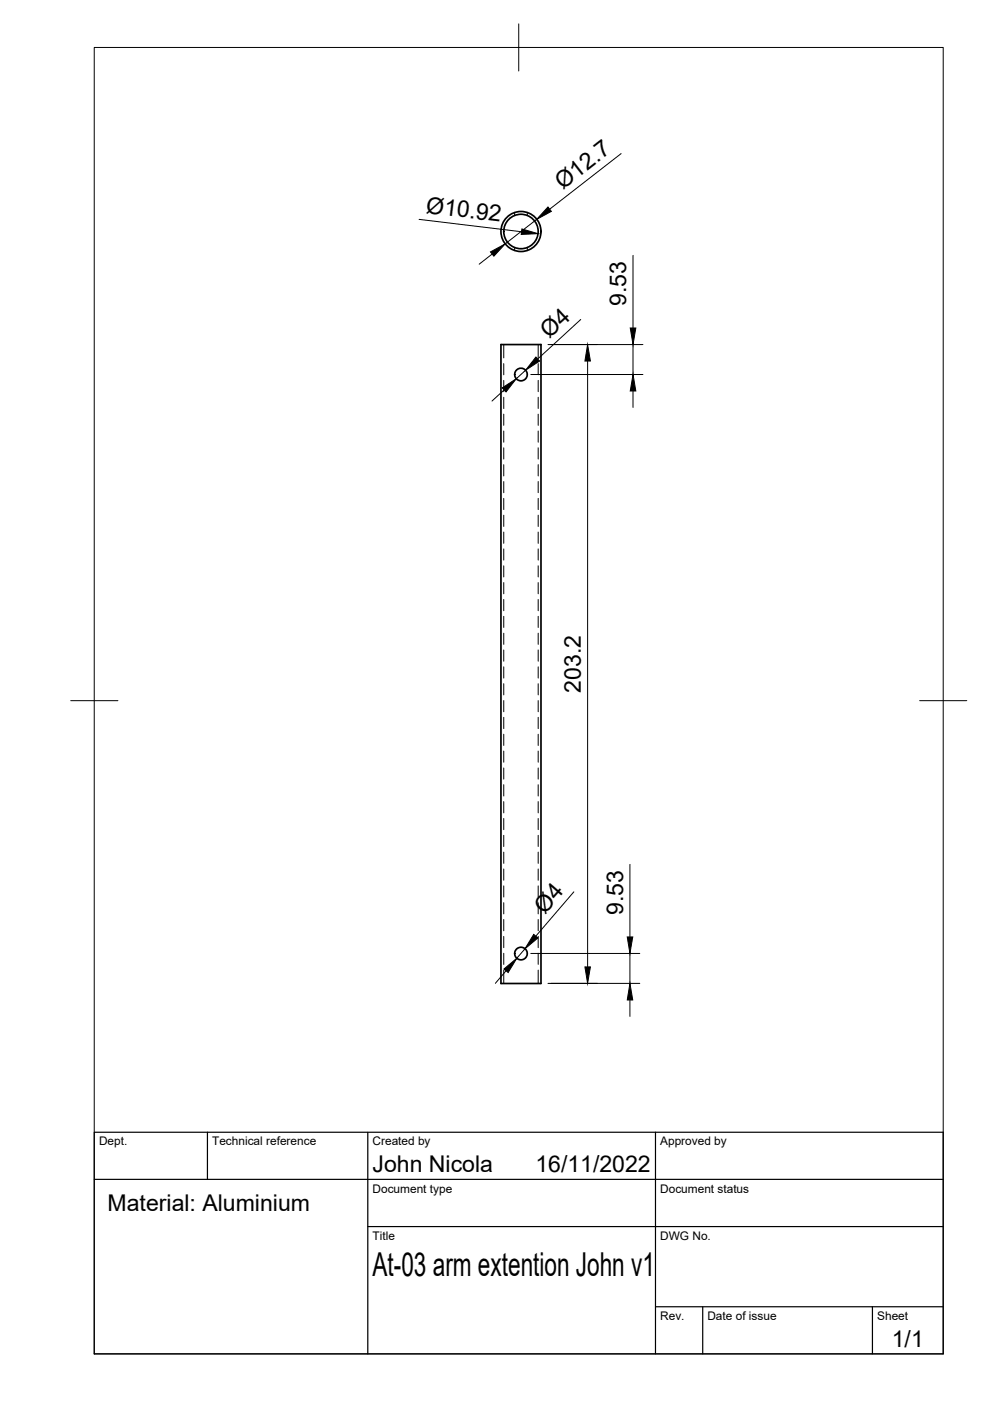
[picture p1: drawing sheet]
<svg xmlns="http://www.w3.org/2000/svg" width="210mm" height="297mm" viewBox="0 0 210 297" stroke-linecap="round" stroke-linejoin="round" font-family="sans-serif">
<!-- layer: Visible -->
<g fill="none" stroke="#000" stroke-width=".36">
<path d="M106.2 73.1h8.5v135.4h-8.5z"/>
<circle cx="110.5" cy="49.1" r="4.2"/>
<circle cx="110.5" cy="49.1" r="3.7"/>
<circle cx="110.4" cy="79.4" r="1.33"/>
<circle cx="110.4" cy="202.2" r="1.33"/>
</g>
<!-- layer: Hidden -->
<g fill="none" stroke="#000" stroke-width=".21">
<path d="M109.1 45.1v.6M109.1 52.5v.6M111.8 45.1v.6M111.8 52.5v.6M106.8 73.1v2.8M106.8 77.1v2.4M114.1 73.1v2.8M114.1 77.1v2.4M106.8 80.7v2.3M106.8 84.2v2.4M106.8 87.8v2.4M106.8 91.4v2.4"/>
<path d="M106.8 94.9v2.4M106.8 98.5v2.4M114.1 80.7v2.3M114.1 84.2v2.4M114.1 87.8v2.4M114.1 91.4v2.4M114.1 94.9v2.4M114.1 98.5v2.4M106.8 102.1v2.4M106.8 105.7v2.3M106.8 109.2v2.4M106.8 112.8v2.4"/>
<path d="M106.8 116.4v2.4M106.8 120v2.3M114.1 102.1v2.4M114.1 105.7v2.3M114.1 109.2v2.4M114.1 112.8v2.4M114.1 116.4v2.4M114.1 120v2.3M106.8 123.5v2.4M106.8 127.1v2.4M106.8 130.7v2.3M106.8 134.2v2.4"/>
<path d="M106.8 137.8v2.4M114.1 123.5v2.4M114.1 127.1v2.4M114.1 130.7v2.3M114.1 134.2v2.4M114.1 137.8v2.4M106.8 141.4v2.4M106.8 145v2.3M106.8 148.5v2.4M106.8 152.1v2.4M106.8 155.7v2.4M106.8 159.2v2.4"/>
<path d="M114.1 141.4v2.4M114.1 145v2.3M114.1 148.5v2.4M114.1 152.1v2.4M114.1 155.7v2.4M114.1 159.2v2.4M106.8 162.8v2.4M106.8 166.4v2.4M106.8 170v2.3M106.8 173.5v2.4M106.8 177.1v2.4M114.1 162.8v2.4"/>
<path d="M114.1 166.4v2.4M114.1 170v2.3M114.1 173.5v2.4M114.1 177.1v2.4M106.8 180.7v2.4M106.8 184.2v2.4M106.8 187.8v2.4M106.8 191.4v2.4M106.8 195v2.3M106.8 198.5v2.4M114.1 180.7v2.4M114.1 184.2v2.4"/>
<path d="M114.1 187.8v2.4M114.1 191.4v2.4M114.1 195v2.3M114.1 198.5v2.4M106.8 202.1v2.4M106.8 205.7v2.8M114.1 202.1v2.4M114.1 205.7v2.8"/>
</g>
<!-- layer: BORDER -->
<path d="M20 10.1h180v276.9h-180zM110 5.1v10M15 148.6h10M195 148.6h10" fill="none" stroke="#000" stroke-width=".21"/>
<!-- layer: TITLEBLOCK -->
<path d="M20 240.1h180v46.9h-180zM20 250h180M44 240.1v9.9M78 240.1v46.9M139 240.1v46.9M78 260.1h122M139 277.1h61M149 277.1v9.9M185 277.1v9.9" fill="none" stroke="#000" stroke-width=".25"/>
<!-- layer: FD_Dimensions -->
<g fill="none" stroke="#000" stroke-width=".21">
<path d="M131.7 32.6l-15.2 11.8M88.9 46.5l21.7 2.6M104.4 53.9l-2.8 2.1M113.8 46.5l-6.7 5.2M134.2 54.2v15.3M111.4 78.5l-1.9 1.8M112.5 79.4h23.8M116.2 73.1h20.1M123.1 67.7l-9.1 8.4M124.6 76.5v128.5M134.2 73.1v6.3M106.9 82.7l-2.6 2.3"/>
<path d="M134.2 82.9v3.5M121.7 189.1l-8.1 9.4M133.6 183.3v15.4M107.3 205.8l-2.3 2.7M111.3 201.2l-1.7 2M112.5 202.1h23.2M116.2 208.5h19.5M133.6 202.1v6.4M133.6 212v3.5"/>
</g>
<g fill="#000" stroke="#000" stroke-width=".21">
<path d="M104 53.4l3.1-1.7-2.4 2.6zM110.7 48.5l3.4 1-3.6 .2zM116.2 43.9l.7 .9-3.1 1.7zM113.6 75.7l.8 .8-3 2zM124.6 73.1l.6 3.4h-1.2zM133.6 69.5h1.2l-.6 3.6zM106.5 82.2l3-1.9-2.2 2.8zM134.2 79.4l.6 3.5h-1.2zM113.2 198.1l.8 .8-2.7 2.3zM133 198.7h1.2l-.6 3.4zM106.8 205.5l2.8-2.3-1.9 3zM124 205h1.2l-.6 3.5z"/>
<path d="M133.6 208.5l.6 3.5h-1.2z"/>
</g>
<text font-size="7" x="79" y="270.6">At-03 arm extention John v1</text>
<g font-size="4.9">
<text x="119.3" y="40.2" transform="rotate(-38 119.3 40.2)">Ø12.7</text>
<text x="90.2" y="45.1" transform="rotate(7 90.2 45.1)">Ø10.92</text>
<text x="132.8" y="64.8" transform="rotate(-90 132.8 64.8)">9.53</text>
<text x="116.4" y="71.8" transform="rotate(-43 116.4 71.8)">Ø4</text>
<text x="123.1" y="146.8" transform="rotate(-90 123.1 146.8)">203.2</text>
<text x="115.5" y="193.9" transform="rotate(-49 115.5 193.9)">Ø4</text>
<text x="132.1" y="194" transform="rotate(-90 132.1 194)">9.53</text>
<text x="79" y="248.5">John Nicola</text>
<text x="113.5" y="248.5">16/11/2022</text>
<text x="22.8" y="256.8">Material: Aluminium</text>
<text x="189.1" y="285.7">1/1</text>
</g>
<g font-size="2.5">
<text x="21" y="242.9">Dept.</text>
<text x="45" y="242.9">Technical reference</text>
<text x="79" y="242.9">Created by</text>
<text x="140" y="242.9">Approved by</text>
<text x="79" y="252.8">Document type</text>
<text x="140" y="252.8">Document status</text>
<text x="79" y="262.9">Title</text>
<text x="140" y="262.9">DWG No.</text>
<text x="140" y="279.9">Rev.</text>
<text x="150" y="279.9">Date of issue</text>
<text x="186" y="279.9">Sheet</text>
</g>
</svg>
